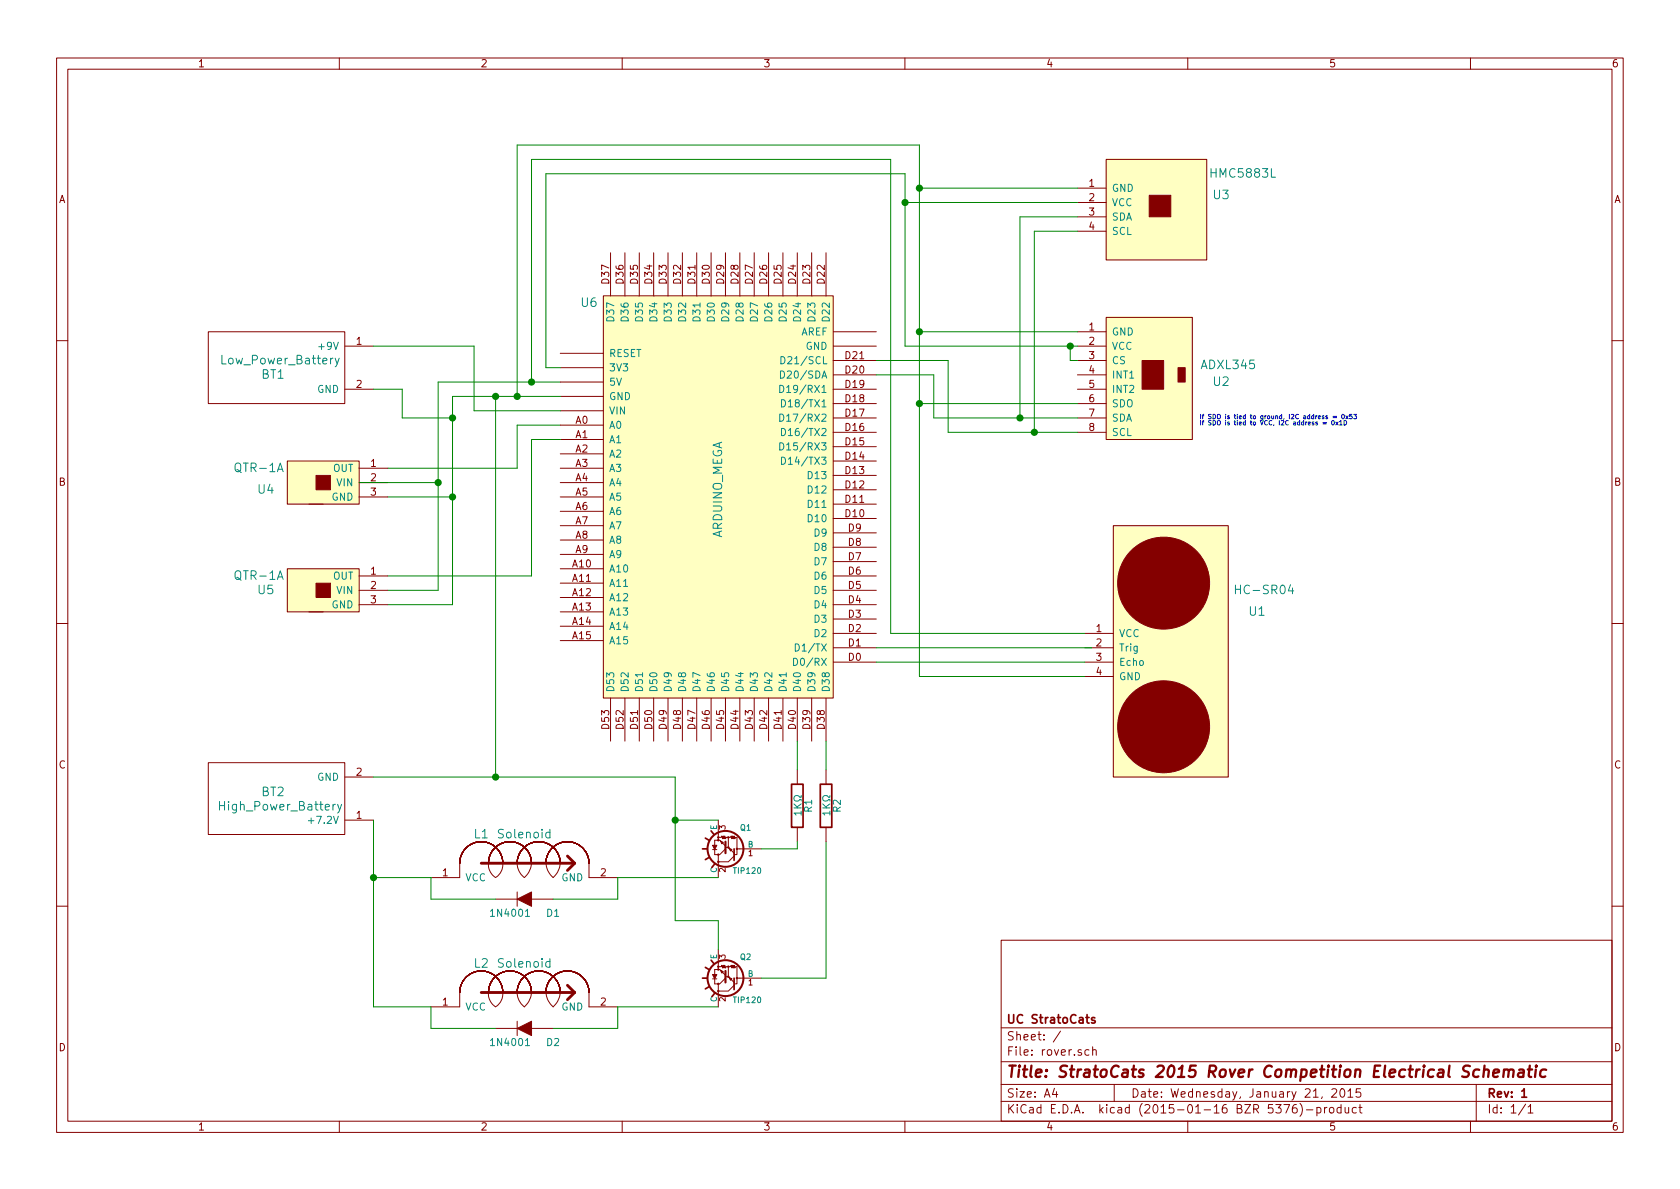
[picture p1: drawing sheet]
EESchema Schematic File Version 2
LIBS:power
LIBS:device
LIBS:transistors
LIBS:conn
LIBS:linear
LIBS:regul
LIBS:74xx
LIBS:cmos4000
LIBS:adc-dac
LIBS:memory
LIBS:xilinx
LIBS:special
LIBS:microcontrollers
LIBS:dsp
LIBS:microchip
LIBS:analog_switches
LIBS:motorola
LIBS:texas
LIBS:intel
LIBS:audio
LIBS:interface
LIBS:digital-audio
LIBS:philips
LIBS:display
LIBS:cypress
LIBS:siliconi
LIBS:opto
LIBS:atmel
LIBS:contrib
LIBS:valves
LIBS:arduino
LIBS:rover
LIBS:rover-cache
EELAYER 25 0
EELAYER END
$Descr A4 11693 8268
encoding utf-8
Sheet 1 1
Title "StratoCats 2015 Rover Competition Electrical Schematic"
Date "Wednesday, January 21, 2015"
Rev "1"
Comp "UC StratoCats"
Comment1 ""
Comment2 ""
Comment3 ""
Comment4 ""
$EndDescr
$Comp
L ARDUINO_MEGA U6
U 1 1
P 5000 3350
F 0 "U6" H 4100 4600 60  0000 C CNN
F 1 "ARDUINO_MEGA" V 5000 3300 60  0000 C CNN
F 2 "" H 5000 3350 60  0001 C CNN
F 3 "" H 5000 3350 60  0000 C CNN
	1    5000 3350
	1    0    0    -1  
$EndComp
$Comp
L ADXL345 U2
U 1 1
P 7700 3050
F 0 "U2" H 8500 3450 60  0000 C CNN
F 1 "ADXL345" H 8550 3600 60  0000 C TNN
F 2 "" H 7750 2950 60  0001 C CNN
F 3 "" H 7750 2950 60  0000 C CNN
	1    7700 3050
	1    0    0    -1  
$EndComp
$Comp
L HC-SR04 U1
U 1 1
P 7750 3650
F 0 "U1" V 8350 4650 60  0000 C CNN
F 1 "HC-SR04" V 8200 4700 60  0000 C CNN
F 2 "" H 7800 3600 60  0001 C CNN
F 3 "" H 7800 3600 60  0000 C CNN
	1    7750 3650
	0    1    1    0   
$EndComp
$Comp
L QTR-1A U4
U 1 1
P 2000 3500
F 0 "U4" H 1850 3600 60  0000 C CNN
F 1 "QTR-1A" H 1800 3750 60  0000 C CNN
F 2 "" H 2000 3500 60  0001 C CNN
F 3 "" H 2000 3500 60  0000 C CNN
	1    2000 3500
	1    0    0    -1  
$EndComp
$Comp
L QTR-1A U5
U 1 1
P 2000 4250
F 0 "U5" H 1850 4400 60  0000 C CNN
F 1 "QTR-1A" H 1800 4500 60  0000 C CNN
F 2 "" H 2000 4250 60  0001 C CNN
F 3 "" H 2000 4250 60  0000 C CNN
	1    2000 4250
	1    0    0    -1  
$EndComp
$Comp
L HMC5883L U3
U 1 1
P 7700 1800
F 0 "U3" H 8500 2250 60  0000 C CNN
F 1 "HMC5883L" H 8650 2400 60  0000 C CNN
F 2 "" H 7700 1800 60  0001 C CNN
F 3 "" H 7700 1800 60  0000 C CNN
	1    7700 1800
	1    0    0    -1  
$EndComp
Text Notes 8350 2950 0    31   ~ 0
If SDO is tied to ground, I2C address = 0x53\nIf SDO is tied to VCC, I2C address = 0x1D
$Comp
L Solenoid L1
U 1 1
P 3200 6000
F 0 "L1" H 3350 6200 60  0000 C CNN
F 1 "Solenoid" H 3650 6200 60  0000 C CNN
F 2 "" H 3200 6000 60  0000 C CNN
F 3 "" H 3200 6000 60  0000 C CNN
	1    3200 6000
	1    0    0    -1  
$EndComp
$Comp
L Solenoid L2
U 1 1
P 3200 6900
F 0 "L2" H 3350 7100 60  0000 C CNN
F 1 "Solenoid" H 3650 7100 60  0000 C CNN
F 2 "" H 3200 6900 60  0000 C CNN
F 3 "" H 3200 6900 60  0000 C CNN
	1    3200 6900
	1    0    0    -1  
$EndComp
$Comp
L R R2
U 1 1
P 5750 5600
F 0 "R2" V 5830 5600 50  0000 C CNN
F 1 "1KΩ" V 5757 5601 50  0000 C CNN
F 2 "" V 5680 5600 30  0000 C CNN
F 3 "" H 5750 5600 30  0000 C CNN
	1    5750 5600
	1    0    0    -1  
$EndComp
$Comp
L R R1
U 1 1
P 5550 5600
F 0 "R1" V 5630 5600 50  0000 C CNN
F 1 "1KΩ" V 5557 5601 50  0000 C CNN
F 2 "" V 5480 5600 30  0000 C CNN
F 3 "" H 5550 5600 30  0000 C CNN
	1    5550 5600
	1    0    0    -1  
$EndComp
$Comp
L DIODE D1
U 1 1
P 3650 6250
F 0 "D1" H 3450 6150 50  0000 C CNN
F 1 "1N4001" H 3750 6150 50  0000 C CNN
F 2 "" H 3650 6250 60  0000 C CNN
F 3 "" H 3650 6250 60  0000 C CNN
	1    3650 6250
	-1   0    0    -1  
$EndComp
$Comp
L DIODE D2
U 1 1
P 3650 7150
F 0 "D2" H 3450 7050 50  0000 C CNN
F 1 "1N4001" H 3750 7050 50  0000 C CNN
F 2 "" H 3650 7150 60  0000 C CNN
F 3 "" H 3650 7150 60  0000 C CNN
	1    3650 7150
	-1   0    0    -1  
$EndComp
$Comp
L TIP120 Q1
U 1 1
P 5100 5900
F 0 "Q1" H 5050 5750 40  0000 R CNN
F 1 "TIP120" H 5100 6050 40  0000 R CNN
F 2 "TO220" H 4980 6005 29  0001 C CNN
F 3 "" H 5100 5900 60  0000 C CNN
	1    5100 5900
	-1   0    0    1   
$EndComp
$Comp
L TIP120 Q2
U 1 1
P 5100 6800
F 0 "Q2" H 5050 6650 40  0000 R CNN
F 1 "TIP120" H 5100 6950 40  0000 R CNN
F 2 "TO220" H 4980 6905 29  0001 C CNN
F 3 "" H 5100 6800 60  0000 C CNN
	1    5100 6800
	-1   0    0    1   
$EndComp
$Comp
L High_Power_Battery BT2
U 1 1
P 1450 5300
F 0 "BT2" H 1900 5500 60  0000 C CNN
F 1 "High_Power_Battery" H 1950 5600 60  0000 C CNN
F 2 "" H 1450 5300 60  0000 C CNN
F 3 "" H 1450 5300 60  0000 C CNN
	1    1450 5300
	1    0    0    1   
$EndComp
Connection ~ 3450 5400
Connection ~ 3450 2750
Wire Wire Line
	2600 5400 4700 5400
Wire Wire Line
	3450 2750 3450 5400
Connection ~ 2600 6100
Wire Wire Line
	2600 7000 3000 7000
Wire Wire Line
	2600 6100 3000 6100
Wire Wire Line
	2600 5700 2600 7000
Wire Wire Line
	6300 2400 7500 2400
Wire Wire Line
	7450 2400 7450 2500
Wire Wire Line
	7450 2500 7500 2500
Wire Wire Line
	6300 1200 3800 1200
Wire Wire Line
	3800 1200 3800 2550
Wire Wire Line
	3800 2550 3900 2550
Connection ~ 7450 2400
Wire Wire Line
	6100 4500 7600 4500
Wire Wire Line
	3050 2650 3900 2650
Wire Wire Line
	3700 2650 3700 1100
Wire Wire Line
	3700 1100 6200 1100
Wire Wire Line
	2700 3250 3600 3250
Wire Wire Line
	3600 3250 3600 2950
Wire Wire Line
	3600 2950 3900 2950
Wire Wire Line
	2700 4000 3700 4000
Wire Wire Line
	3700 4000 3700 3050
Wire Wire Line
	3700 3050 3900 3050
Wire Wire Line
	3150 4200 2700 4200
Wire Wire Line
	3150 2750 3150 4200
Wire Wire Line
	3150 3450 2700 3450
Wire Wire Line
	3150 2750 3900 2750
Connection ~ 3150 3450
Wire Wire Line
	3050 4100 2700 4100
Wire Wire Line
	3050 2650 3050 4100
Wire Wire Line
	3050 3350 2500 3350
Connection ~ 3700 2650
Connection ~ 3050 3350
Wire Wire Line
	3600 1000 6400 1000
Connection ~ 3600 2750
Wire Wire Line
	6400 1000 6400 4700
Wire Wire Line
	6300 1200 6300 2400
Connection ~ 6300 1400
Wire Wire Line
	7500 2300 6400 2300
Connection ~ 6400 2300
Wire Wire Line
	6200 1100 6200 4400
Wire Wire Line
	7100 1500 7100 2900
Wire Wire Line
	6500 2900 7500 2900
Wire Wire Line
	7200 1600 7200 3000
Wire Wire Line
	6600 3000 7500 3000
Wire Wire Line
	6600 3000 6600 2500
Wire Wire Line
	6600 2500 6100 2500
Connection ~ 7200 3000
Wire Wire Line
	6500 2900 6500 2600
Wire Wire Line
	6500 2600 6100 2600
Connection ~ 7100 2900
Wire Wire Line
	7500 2800 6400 2800
Connection ~ 6400 2800
Wire Wire Line
	6400 4700 7550 4700
Wire Wire Line
	6100 4600 7550 4600
Wire Wire Line
	6200 4400 7550 4400
Connection ~ 6400 1300
Wire Wire Line
	7200 1600 7500 1600
Wire Wire Line
	7100 1500 7500 1500
Wire Wire Line
	6300 1400 7500 1400
Wire Wire Line
	6400 1300 7500 1300
Wire Wire Line
	3600 2750 3600 1000
Wire Wire Line
	5550 5150 5550 5350
Wire Wire Line
	5750 5150 5750 5350
Wire Wire Line
	3000 6100 3000 6250
Wire Wire Line
	3000 6250 3450 6250
Wire Wire Line
	3850 6250 4300 6250
Wire Wire Line
	4300 6250 4300 6100
Wire Wire Line
	3000 7000 3000 7150
Wire Wire Line
	3000 7150 3450 7150
Wire Wire Line
	3850 7150 4300 7150
Wire Wire Line
	4300 7150 4300 7000
Wire Wire Line
	4300 6100 5000 6100
Wire Wire Line
	5300 5900 5550 5900
Wire Wire Line
	5550 5900 5550 5850
Wire Wire Line
	5300 6800 5750 6800
Wire Wire Line
	5750 6800 5750 5850
Wire Wire Line
	4300 7000 5000 7000
Wire Wire Line
	5000 6400 5000 6600
Wire Wire Line
	4700 6400 5000 6400
Wire Wire Line
	4700 5400 4700 6400
Wire Wire Line
	4700 5700 5000 5700
Connection ~ 4700 5700
$Comp
L Low_Power_Battery BT1
U 1 1
P 1450 2800
F 0 "BT1" H 1900 3000 60  0000 C CNN
F 1 "Low_Power_Battery" H 1950 3100 60  0000 C CNN
F 2 "" H 1450 2800 60  0000 C CNN
F 3 "" H 1450 2800 60  0000 C CNN
	1    1450 2800
	1    0    0    -1  
$EndComp
Wire Wire Line
	2600 2700 2800 2700
Wire Wire Line
	2800 2700 2800 2900
Wire Wire Line
	2800 2900 3150 2900
Connection ~ 3150 2900
Wire Wire Line
	2600 2400 3300 2400
Wire Wire Line
	3300 2400 3300 2850
Wire Wire Line
	3300 2850 3900 2850
$EndSCHEMATC
